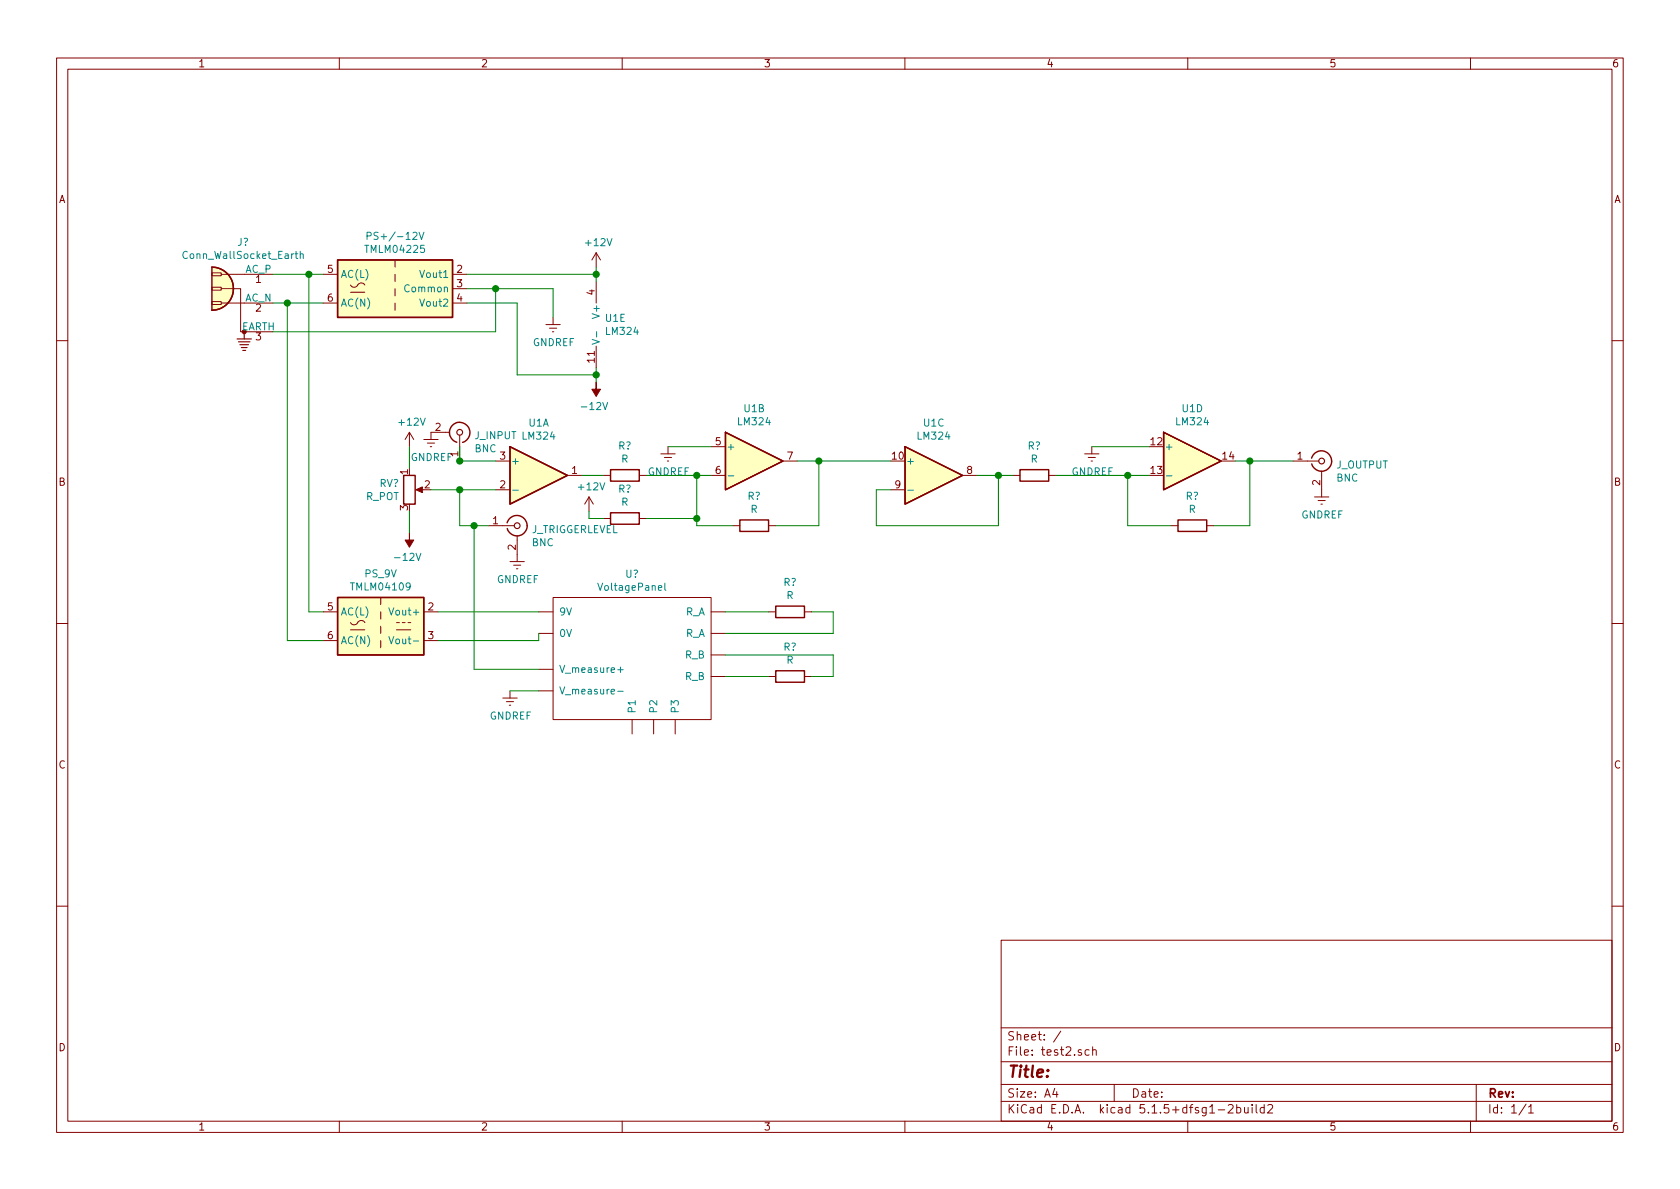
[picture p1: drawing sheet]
<svg xmlns="http://www.w3.org/2000/svg" width="297mm" height="210mm" viewBox="0 0 297 210" stroke-linecap="round" stroke-linejoin="round" font-family="sans-serif">
<g fill="none" stroke="#840000" stroke-width=".18">
<path d="M10 10.3h277v189.9h-277zM12 12.2h273v186.1h-273zM60 10.3v1.9M110 10.3v1.9M160 10.3v1.9M210 10.3v1.9M260 10.3v1.9M37.5 53.3h1.6v.5h-1.6zM37.5 50.8h1.6v.5h-1.6zM37.5 48.3h1.6v.5h-1.6zM39.1 51h3.4v7.7h5.8M39.1 48.5h9.2"/>
<path d="M39.1 53.6h9.2M57.1 48.5h2.6M57.1 53.6h2.6M62 50.4a.81 .81 0 0 0 .8 .4 .81 .81 0 0 0 .6-.6 .73 .73 0 0 1 1.1 .2M62 51.7h2.5M69.8 46v1.2M69.8 48.5v1.3M69.8 51v1.3M69.8 53.6v1.3M80 48.5h2.5M80 51h2.5M80 53.6h2.5"/>
<path d="M96.5 57.4h2.6M97.2 58h1.2M97.7 58.7h.2M97.8 56.1v1.3M105.4 44.7l-.8 1.3M105.4 44.7v2.5M105.4 49.8v3.8M105.4 44.7l.8 1.3M10 60.2h2M72.4 76.4l-.8 1.3M72.4 76.4v2.6M72.4 76.4l.8 1.3"/>
<path d="M74.9 77.7h2.6M75.6 78.4h1.2M76.1 79h.2M79.5 76.4h-3.3v1.3M81.3 77v4.5M105.4 61.2v3.8M118.1 79v1.3M125.7 79h2.6M193 79v1.3M285 60.2h2M73.9 86.6h1M86.4 93h4.5"/>
<path d="M87.6 81.5h2.6M87.6 86.6h2.6M90.2 99.3h2.5M90.8 99.9h1.3M91.4 94.7v4.6M100.3 84.1h2.6M104.1 87.9l-.7 1.2M104.1 87.9v2.5M104.1 87.9l.8 1.2M106.7 84.1h1.2M106.7 91.7h1.2M113 84.1h1.3"/>
<path d="M113 91.7h1.3M116.8 80.3h2.6M117.5 80.9h1.2M118 81.5h.2M125.7 84.1h2.6M129.5 93h1.3M135.9 93h1.3M138.4 81.5h2.6M157.5 86.6h2.5M170.2 84.1h2.5M179.1 84.1h1.2M185.4 84.1h1.3"/>
<path d="M191.8 80.3h2.5M192.4 80.9h1.3M192.9 81.5h.3M207 93h1.3M213.4 93h1.2M228.6 81.5h4.6M232.4 87.9h2.5M233 88.5h1.3M233.6 89.1h.2M233.7 83.3v4.6M10 110.3h2M57.1 108.2h2.6"/>
<path d="M57.1 113.3h2.6M62 110.1a.81 .81 0 0 0 .8 .4 .81 .81 0 0 0 .6-.6 .73 .73 0 0 1 1.1 .2M62 111.4h2.5M67.3 105.7v1.2M67.3 108.2v1.3M67.3 110.7v1.3M67.3 113.3v1.2M70.1 111.4h2.5M70.1 110.1h.5M71.1 110.1h.5M72.1 110.1h.5M74.9 108.2h2.6"/>
<path d="M74.9 113.3h2.6M91.3 100.6h.3M95.2 112h2.6M95.2 108.2h2.6M95.2 118.4h2.6M97.8 105.7h27.9v21.5h-27.9zM125.7 112h2.6M125.7 108.2h2.6M125.7 119.6h2.6M125.7 115.8h2.6M135.9 108.2h1.3M135.9 119.6h1.3"/>
<path d="M142.2 108.2h1.3M142.2 119.6h1.3M285 110.3h2M88.9 123.4h2.5M89.5 124.1h1.3M90 124.7h.3M90.2 122.2v1.2M95.2 122.2h2.6M111.8 127.2v2.6M115.6 127.2v2.6M119.4 127.2v2.6M10 160.2h2"/>
<path d="M177 166.3h108v32h-108zM285 160.2h2M60 198.3v1.9M110 198.3v1.9M160 198.3v1.9M177 194.8h108M177 191.8h108M177 187.8h108M177 181.8h108M186.5 192.5l-.4 1h1M186.8 193v1M187.6 182.3l-1.3 2"/>
<path d="M192.6 185.7l-.5-.1-.3 .3 .2 .6h.6M193.2 185.7l.2-.1 .4 .1v.9M193.2 185.1v1.5M197 191.8v3M210 198.3v1.9M215.4 196.3h1.1M217.2 195.5l.2-.2h.4l.2 .5-.9 1h.9M218.7 195.9l.4-.1 .3 .3-.1 .6h-.6M218.7 195.3v1.5M220 195.8l.1 .9 .3 .1 .3-.1M220.7 195.8v1M221.4 195.3v.2"/>
<path d="M221.4 195.8v1M222.1 195.3v1.3l.2 .2M223.5 195.9l-.4-.1-.3 .3 .1 .6 .2 .1 .4-.1M223.5 195.3v1.5M224.2 195.5l.2-.2h.3l.3 .5-.9 1h.9M260 198.3v1.9M261 191.8v6.5M269.8 195.2l-1.2 2M270.3 195.8l.4-.5v1.5M270.3 196.8h.8"/>
</g>
<g fill="none" stroke="#840000" stroke-width=".25">
<path d="M37.5 47.2a3.8 3.8 0 0 1 3.8 3.8 3.8 3.8 0 0 1-3.8 3.9zM59.7 46h20.3v10.1h-20.3zM81.3 74.7a1.8 1.8 0 0 1 1.8 1.5 1.8 1.8 0 0 1-1.3 2M81.3 74.7a1.8 1.8 0 0 0-1.8 1.5 1.8 1.8 0 0 0 1.3 2M90.2 79l10.1 5.1-10.1 5zM128.3 76.4l10.1 5.1-10.1 5.1zM160 79l10.2 5.1-10.2 5zM205.7 76.4l10.2 5.1-10.2 5.1zM71.4 84.1h2v5h-2zM89.7 92.5a1.8 1.8 0 0 1 1.9-1.3 1.8 1.8 0 0 1 1.6 1.8M93.2 93a1.8 1.8 0 0 1-1.5 1.8 1.8 1.8 0 0 1-2-1.3M107.9 83.1h5.1v2h-5.1z"/>
<path d="M107.9 90.7h5.1v2h-5.1zM130.8 91.9h5.1v2.1h-5.1zM180.3 83.1h5.1v2h-5.1zM208.3 91.9h5.1v2.1h-5.1zM231.9 81a1.8 1.8 0 0 1 2-1.3 1.8 1.8 0 0 1 1.5 1.8M235.5 81.5a1.8 1.8 0 0 1-1.6 1.8 1.8 1.8 0 0 1-2-1.3M59.7 105.7h15.2v10.1h-15.2zM137.2 118.6h5v2h-5zM137.2 107.2h5v2h-5z"/>
</g>
<g fill="none" stroke="#840000" stroke-width=".2">
<path d="M41.9 59.9h2.5M43.2 58.7v1.2M42.2 60.4h2M42.4 61h1.5M42.7 61.5h1M42.9 62h.5"/>
<circle cx="81.3" cy="76.4" r=".51"/>
<circle cx="91.4" cy="93" r=".51"/>
<circle cx="233.7" cy="81.5" r=".51"/>
</g>
<g fill="none" stroke="#008484" stroke-width=".18">
<path d="M52.2 44.9h.5M52.3 44.4v1.1l.4 .2M53.1 45l.2-.1h.3v.8M53.1 44.4v1.3M64.9 41.7l.7-.1v-.4l-.2-.1h-.5v1.2M74.1 41.1l.4 1.2 .5-1.2M105.5 58.6v1M104.7 60l1.3 .4-1.3 .5M90.7 86.7h.9M128.8 84.1h.9M160.5 86.7h1M206.2 84.1h1"/>
<path d="M68.8 107.5l.4 1.3 .4-1.3M68.8 112.6l.4 1.2 .4-1.2M109.2 118.4h1M109.7 118v.9M117.6 103.1v1.1l.1 .2M109.2 122.2h1"/>
</g>
<g fill="#ffffc2" stroke="#ffffc2" stroke-width=".18">
<path d="M160 79l10.2 5.1-10.2 5z"/>
<path d="M128.3 76.4l10.1 5.1-10.1 5.1z"/>
<path d="M59.7 46h20.3v10.1h-20.3z"/>
<path d="M59.7 105.7h15.2v10.1h-15.2z"/>
<path d="M37.5 47.2a3.8 3.8 0 0 1 3.8 3.8 3.8 3.8 0 0 1-3.8 3.9z"/>
<path d="M90.2 79l10.1 5.1-10.1 5z"/>
<path d="M205.7 76.4l10.2 5.1-10.2 5.1z"/>
</g>
<g fill="#840000" stroke="#840000" stroke-width=".18">
<path d="M105.4 67.6v1.2h.8l-.8 1.3-.8-1.3h.8z"/>
<path d="M72.4 94.2v1.3h.8l-.8 1.3-.8-1.3h.8z"/>
<path d="M73.5 86.6l1.2-.5v1z"/>
</g>
<g fill="none" stroke="#008400" stroke-width=".18">
<path d="M48.3 53.6h8.8M48.3 48.5h8.8M50.8 53.6v59.7h6.3M54.6 48.5v59.7h2.5M82.5 51h15.3v5.1M82.5 53.6h8.9v12.7h14M82.5 48.5h22.9M87.6 51v7.7h-39.3M105.4 47.2v2.6M72.4 79v3.8M81.3 79v2.5h6.3M105.4 65v2.6"/>
<path d="M118.1 79h7.6M193 79h10.2M72.4 90.4v3.8M76.2 86.6h11.4M81.3 86.6v6.4h5.1M83.8 93v25.4h11.4M102.9 84.1h3.8M104.1 90.4v1.3h2.6M114.3 84.1h11.4M114.3 91.7h8.9M123.2 84.1v8.9h6.3M141 81.5h16.5"/>
<path d="M144.8 81.5v11.5h-7.6M172.7 84.1h6.4M176.5 84.1v8.9h-21.6v-6.4h2.6M186.7 84.1h16.5M199.4 84.1v8.9h7.6M218.4 81.5h10.2M221 81.5v11.5h-6.4M77.5 108.2h17.7M95.2 112v1.3h-17.7M128.3 119.6h7.6M128.3 115.8h19v3.8h-3.8M128.3 108.2h7.6"/>
<path d="M143.5 108.2h3.8v3.8h-19M90.2 122.2h5"/>
</g>
<g fill="#008400" stroke="#008400" stroke-width=".25">
<circle cx="221" cy="81.5" r=".51"/>
<circle cx="199.4" cy="84.1" r=".51"/>
<circle cx="87.6" cy="51" r=".51"/>
<circle cx="81.3" cy="86.6" r=".51"/>
<circle cx="50.8" cy="53.6" r=".51"/>
<circle cx="54.6" cy="48.5" r=".51"/>
<circle cx="144.8" cy="81.5" r=".51"/>
<circle cx="105.4" cy="66.3" r=".51"/>
<circle cx="81.3" cy="81.5" r=".51"/>
<circle cx="176.5" cy="84.1" r=".51"/>
<circle cx="83.8" cy="93" r=".51"/>
<circle cx="105.4" cy="48.5" r=".51"/>
<circle cx="123.2" cy="91.7" r=".51"/>
<circle cx="123.2" cy="84.1" r=".51"/>
</g>
<text font-size="2.8" fill="#840000" x="178" y="190.5">Title:</text>
<g font-size="2.1" fill="#840000">
<text x="178" y="184">Sheet: /</text>
<text x="178" y="186.7">File: test2.sch</text>
<text x="178" y="196.9">KiCad E.D.A. kicad 5.1.5+dfsg1-2build2</text>
<text x="178" y="194.1">Size: A4</text>
<text x="200" y="194.1">Date:</text>
<text x="263" y="194.1">Rev:</text>
<text x="263" y="196.9">Id: 1/1</text>
</g>
<g font-size="1.8" fill="#840000">
<text x="35" y="11.9">1</text>
<text x="85" y="11.9">2</text>
<text x="135" y="11.9">3</text>
<text x="185" y="11.9">4</text>
<text x="235" y="11.9">5</text>
<text x="285" y="11.9">6</text>
<text x="10.4" y="35.9">A</text>
<text x="285.4" y="35.9">A</text>
<text x="45.2" y="50">1</text>
<text x="57.9" y="48.3">5</text>
<text x="57.9" y="53.3">6</text>
<text x="80.8" y="48.3">2</text>
<text x="80.8" y="50.8">3</text>
<text x="80.8" y="53.3">4</text>
<text x="105.2" y="52.2" transform="rotate(-90 105.2 52.2)">4</text>
<text x="45.2" y="55.1">2</text>
<text x="45.2" y="60.2">3</text>
<text x="105.2" y="64.1" transform="rotate(-90 105.2 64.1)">11</text>
<text x="77" y="76.2">2</text>
<text x="72.1" y="83.9" transform="rotate(-90 72.1 83.9)">1</text>
<text x="81" y="80.7" transform="rotate(-90 81 80.7)">1</text>
<text x="88.4" y="81.3">3</text>
<text x="101.1" y="83.8">1</text>
<text x="126.5" y="78.7">5</text>
<text x="126.5" y="83.8">6</text>
<text x="139.2" y="81.3">7</text>
<text x="157.8" y="81.3">10</text>
<text x="171" y="83.8">8</text>
<text x="203.5" y="78.7">12</text>
<text x="203.5" y="83.8">13</text>
<text x="216.2" y="81.3">14</text>
<text x="229.4" y="81.3">1</text>
<text x="10.4" y="85.9">B</text>
<text x="75.1" y="86.4">2</text>
<text x="88.4" y="86.4">2</text>
<text x="158.3" y="86.4">9</text>
<text x="233.4" y="85.8" transform="rotate(-90 233.4 85.8)">2</text>
<text x="285.4" y="85.9">B</text>
<text x="72.1" y="90.3" transform="rotate(-90 72.1 90.3)">3</text>
<text x="87.1" y="92.7">1</text>
<text x="91.2" y="97.3" transform="rotate(-90 91.2 97.3)">2</text>
<text x="57.9" y="107.9">5</text>
<text x="75.7" y="107.9">2</text>
<text x="57.9" y="113">6</text>
<text x="75.7" y="113">3</text>
<text x="10.4" y="135.9">C</text>
<text x="285.4" y="135.9">C</text>
<text x="10.4" y="185.9">D</text>
<text x="285.4" y="185.9">D</text>
<text x="35" y="199.9">1</text>
<text x="85" y="199.9">2</text>
<text x="135" y="199.9">3</text>
<text x="185" y="199.9">4</text>
<text x="235" y="199.9">5</text>
<text x="285" y="199.9">6</text>
</g>
<g font-size="1.8" fill="#008484">
<text x="32.8" y="45.8">Conn_WallSocket_Earth</text>
<text x="42" y="43.5">J?</text>
<text x="64.8" y="44.7">TMLM04225</text>
<text x="66" y="42.4">PS+/-12V</text>
<text x="103.7" y="43.5">+12V</text>
<text x="43.3" y="53.3">AC_N</text>
<text x="43.4" y="48.3">AC_P</text>
<text x="60.2" y="49.1">AC(L)</text>
<text x="71.8" y="51.7">Common</text>
<text x="74.6" y="49.1">Vout1</text>
<text x="42.7" y="58.4">EARTH</text>
<text x="60.2" y="54.2">AC(N)</text>
<text x="74.6" y="54.2">Vout2</text>
<text x="106" y="55.9" transform="rotate(-90 106 55.9)">V+</text>
<text x="107.1" y="56.9">U1E</text>
<text x="107.3" y="59.2">LM324</text>
<text x="94.2" y="61.2">GNDREF</text>
<text x="70.7" y="75.3">+12V</text>
<text x="84" y="77.7">J_INPUT</text>
<text x="92.5" y="77.7">LM324</text>
<text x="93.5" y="75.4">U1A</text>
<text x="103.2" y="72.5">-12V</text>
<text x="130.6" y="75.2">LM324</text>
<text x="131.6" y="72.9">U1B</text>
<text x="162.4" y="77.7">LM324</text>
<text x="163.3" y="75.4">U1C</text>
<text x="208.1" y="75.2">LM324</text>
<text x="209.1" y="72.9">U1D</text>
<text x="72.6" y="81.5">GNDREF</text>
<text x="83.9" y="80">BNC</text>
<text x="90.3" y="82.2">+</text>
<text x="109.3" y="79.5">R?</text>
<text x="109.9" y="81.8">R</text>
<text x="128.4" y="79.6">+</text>
<text x="160.1" y="82.2">+</text>
<text x="181.7" y="79.5">R?</text>
<text x="182.2" y="81.8">R</text>
<text x="205.9" y="79.6">+</text>
<text x="236.2" y="82.8">J_OUTPUT</text>
<text x="64.7" y="88.4">R_POT</text>
<text x="67.1" y="86.1">RV?</text>
<text x="102.4" y="86.7">+12V</text>
<text x="109.3" y="87.1">R?</text>
<text x="109.9" y="89.4">R</text>
<text x="114.5" y="84.1">GNDREF</text>
<text x="132.2" y="88.4">R?</text>
<text x="189.4" y="84.1">GNDREF</text>
<text x="209.7" y="88.4">R?</text>
<text x="236.3" y="85.2">BNC</text>
<text x="93.8" y="94.3">J_TRIGGERLEVEL</text>
<text x="132.7" y="90.7">R</text>
<text x="210.2" y="90.7">R</text>
<text x="230.1" y="91.7">GNDREF</text>
<text x="70.2" y="99.2">-12V</text>
<text x="94.1" y="96.6">BNC</text>
<text x="62.3" y="104.4">TMLM04109</text>
<text x="64.6" y="102.1">PS_9V</text>
<text x="87.8" y="103.1">GNDREF</text>
<text x="106.2" y="104.5">VoltagePanel</text>
<text x="110.6" y="102.2">U?</text>
<text x="138.5" y="103.6">R?</text>
<text x="139.1" y="105.9">R</text>
<text x="60.2" y="108.8">AC(L)</text>
<text x="60.2" y="113.9">AC(N)</text>
<text x="69.5" y="108.8">Vout+</text>
<text x="69.9" y="113.9">Vout-</text>
<text x="98.8" y="112.6">0V</text>
<text x="98.8" y="108.8">9V</text>
<text x="121.2" y="112.6">R_A</text>
<text x="121.2" y="108.8">R_A</text>
<text x="98.8" y="119">V_measure+</text>
<text x="121.2" y="116.5">R_B</text>
<text x="138.5" y="115.1">R?</text>
<text x="139.1" y="117.4">R</text>
<text x="98.8" y="122.8">V_measure-</text>
<text x="121.2" y="120.3">R_B</text>
<text x="86.6" y="127.2">GNDREF</text>
<text x="112.4" y="126.2" transform="rotate(-90 112.4 126.2)">P1</text>
<text x="116.2" y="126.2" transform="rotate(-90 116.2 126.2)">P2</text>
<text x="120" y="126.2" transform="rotate(-90 120 126.2)">P3</text>
</g>
</svg>
